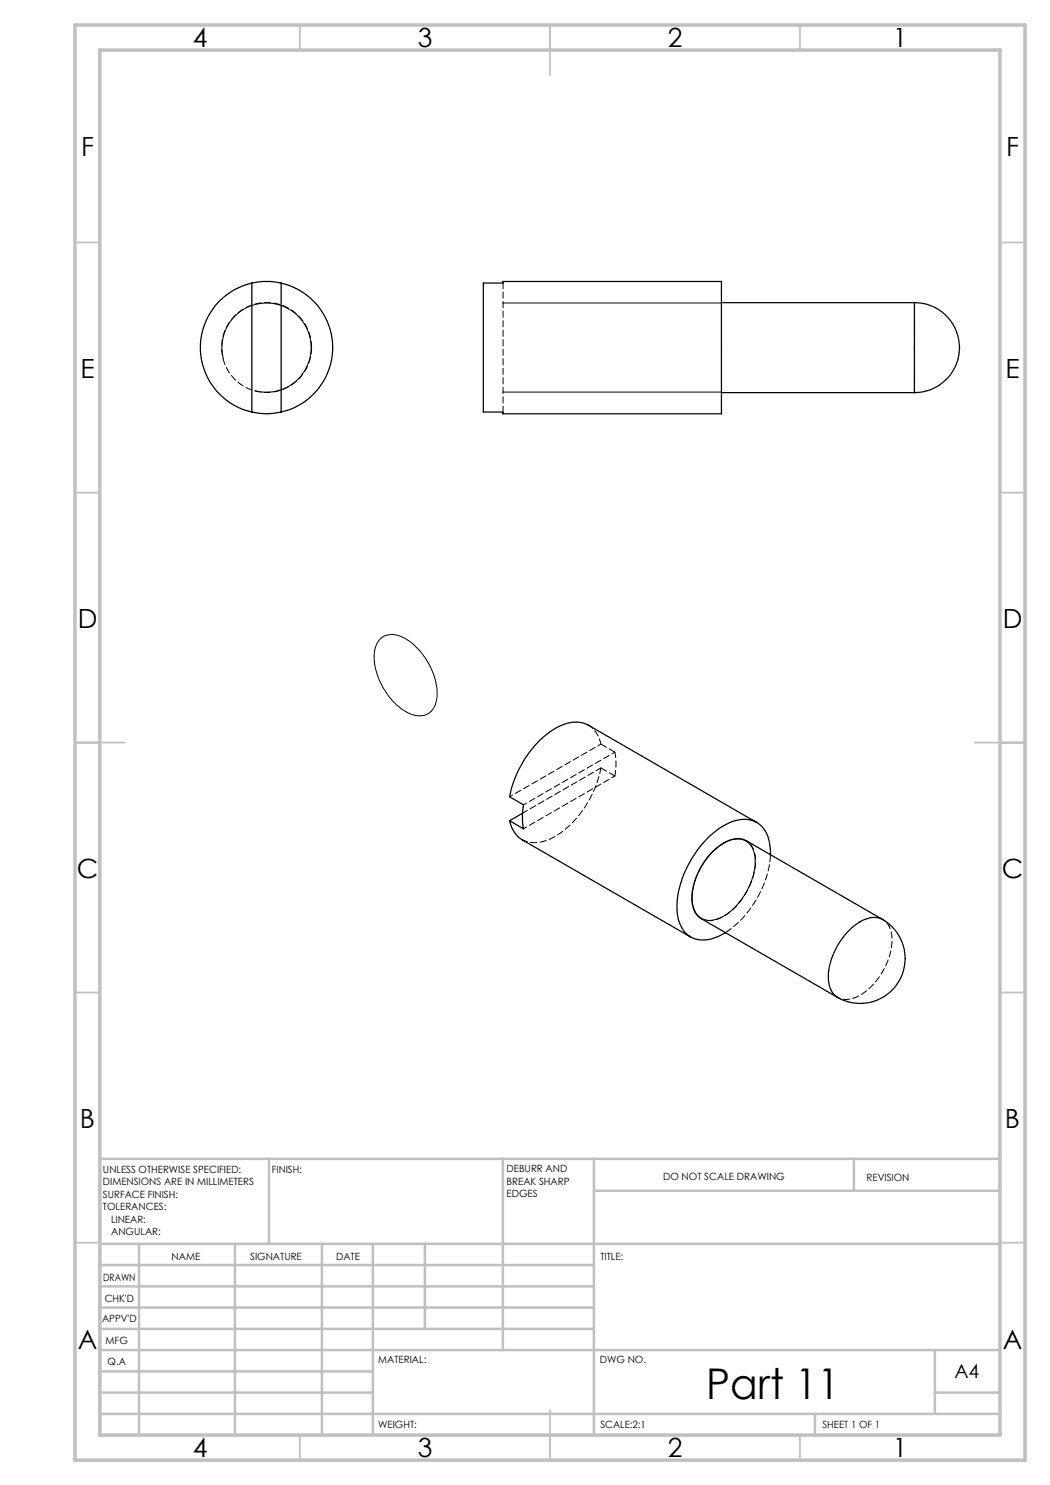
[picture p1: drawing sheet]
<svg xmlns="http://www.w3.org/2000/svg" width="210mm" height="297mm" viewBox="0 0 210 297" stroke-linecap="round" stroke-linejoin="round" font-family="sans-serif">
<path d="M44.7 71.8a8.9 8.9 0 0 1 7.8-11.2 8.9 8.9 0 0 1 9.7 9.7 8.9 8.9 0 0 1-11.2 7.8M100.6 78.4h43.7M100.6 60.6h43.7M76 127.8a4 4 0 0 1 5.1 0 13.6 13.6 0 0 1 6.3 11.9 3.6 3.6 0 0 1-5.7 2.9 13.3 13.3 0 0 1-6.8-12.5l.1-.3a4 4 0 0 1 1-2zM142.4 170.5a7 7 0 0 1 6-2.6 3.9 3.9 0 0 1 2.6 4 13.8 13.8 0 0 1-6.9 11.6 3.8 3.8 0 0 1-4.7-.6 7.6 7.6 0 0 1-.3-7.1l1.3-2.6z" fill="none" stroke="#000" stroke-width=".2"/>
<g fill="none" stroke="#c0c0c0" stroke-width=".35">
<path d="M60 5v5M110 5v10M160 5v5M15 48.5h5M200 48.5h5M15 98.5h5M200 98.5h5M15 148.5h10M195 148.5h10M15 198.5h5M200 198.5h5M15 248.5h5"/>
<path d="M200 248.5h5M60 287v5M110 282v10M160 287v5"/>
</g>
<g fill="none" stroke="#c0c0c0" stroke-width=".5">
<path d="M53.8 231.8v17M100.6 231.8v38.2M118.8 231.8v55.2M118.8 238.2h81.2M170.8 231.8v6.4M200 231.8h-180v55.2M20 248.8h180M20 257.3h98.8M20 253h98.8M27.8 248.8v38.2M47 248.8v38.2M64.4 248.8v38.2"/>
<path d="M74.6 248.8v38.2M85 248.8v17M20 265.8h98.8M20 261.5h98.8M20 278.5h54.6M20 274.3h54.6M20 270h180M187 278.5h13M187 270v12.8M20 282.8h180M163 282.8v4.2"/>
</g>
<path d="M15 5h190v287h-190zM20 10h180v277h-180z" fill="none" stroke="#c0c0c0" stroke-width=".7"/>
<g fill="none" stroke="#000" stroke-width=".25">
<path d="M50.4 56.6a13.2 13.2 0 0 0-10.3 12.9 13.2 13.2 0 0 0 10.3 12.9M50.4 56.6a13.7 13.7 0 0 1 5.8 0M50.4 56.6v25.8M56.2 56.6a13.2 13.2 0 0 1 10.3 12.9 13.2 13.2 0 0 1-10.3 12.9M56.2 56.6v25.8M96.7 56.6h3.9v-.3h43.7v26.5h-43.7v-.4h-3.9zM144.3 78.5h38.6M144.3 60.5h38.6M182.9 60.5a9 9 0 0 1 9 9 9 9 0 0 1-9 9M182.9 60.5v18M50.4 82.4a12.3 12.3 0 0 0 5.8 0M101.9 164.1l2.8 1.7a13.7 13.7 0 0 1 0-4.8l-2.8-1.7a20.9 20.9 0 0 1 9.5-13.8 6.5 6.5 0 0 1 6.3-.5l33.6 19.5"/>
<path d="M101.9 164.1a5.7 5.7 0 0 0 2.5 3.9l33.7 19.4M104.5 162.7l-2.6 1.4M154.1 171a7 7 0 0 0-2.6-6.4 6.4 6.4 0 0 0-6.8 .5 20.6 20.6 0 0 0-9.3 16.6 6 6 0 0 0 3.6 6.1 7.5 7.5 0 0 0 6.1-1.3M176.5 183.9a9 9 0 0 1 3.3 12.3 9 9 0 0 1-12.3 3.3M176.5 183.9l-27.3-15.8a4.9 4.9 0 0 0-5 .8 13.9 13.9 0 0 0-5.8 11.5 4 4 0 0 0 1.8 3.3l27.3 15.8M176.5 183.9a4.7 4.7 0 0 0-5.1 .8 14 14 0 0 0-5.7 11.4 4.1 4.1 0 0 0 1.8 3.4"/>
</g>
<path d="M62.3 69.5a9 9 0 0 0-13.2-7.9 9 9 0 0 0-.7 15.4 9 9 0 0 0 13.9-6.7v-.8M120.2 148.8l2.8 1.6M123 155.2l-2.8-1.6" fill="none" stroke="#000" stroke-width=".2" stroke-dasharray="1.3 .6"/>
<path d="M100.6 82.4v-25.8M120.2 153.6a20.9 20.9 0 0 1-9.5 13.9 6.5 6.5 0 0 1-6.3 .4M123 150.4a12.4 12.4 0 0 1 0 4.8" fill="none" stroke="#000" stroke-width=".2" stroke-dasharray="1.3 .6" stroke-dashoffset=".1"/>
<path d="M182.9 60.5v18M117.7 145a5.6 5.6 0 0 1 2.5 3.8M104.5 162.6l15.7-9" fill="none" stroke="#000" stroke-width=".2" stroke-dasharray="1.3 .6" stroke-dashoffset=".2"/>
<path d="M149.3 168.1a4.5 4.5 0 0 1 1.8 4.3 13.8 13.8 0 0 1-7.2 11.3 4 4 0 0 1-3.6 0M176.5 183.9a4.5 4.5 0 0 1 1.9 4.3 13.8 13.8 0 0 1-7.2 11.2 4 4 0 0 1-3.7 .1" fill="none" stroke="#000" stroke-width=".2" stroke-dasharray="1.3 .6" stroke-dashoffset=".7"/>
<path d="M154.1 170.9a20.9 20.9 0 0 1-9 15.6" fill="none" stroke="#000" stroke-width=".2" stroke-dasharray="1.3 .6" stroke-dashoffset="-.1"/>
<path d="M101.9 159.3l18.3-10.5M104.7 161l18.3-10.6M104.7 165.7l18.3-10.5" fill="none" stroke="#000" stroke-width=".2" stroke-dasharray="1.3 .6" stroke-dashoffset=".6"/>
<text font-size="8.5" x="141.2" y="279.7">Part 11</text>
<g font-size="5.3">
<text x="38.5" y="9.5">4</text>
<text x="83.5" y="9.5">3</text>
<text x="133.6" y="9.5">2</text>
<text x="178.6" y="9.5">1</text>
<text x="16.2" y="31.3">F</text>
<text x="201.2" y="31.3">F</text>
<text x="16.1" y="75.5">E</text>
<text x="201.1" y="75.5">E</text>
<text x="15.5" y="125.5">D</text>
<text x="200.5" y="125.5">D</text>
<text x="15.4" y="175.5">C</text>
<text x="200.4" y="175.5">C</text>
<text x="16" y="225.5">B</text>
<text x="201" y="225.5">B</text>
<text x="15.5" y="269.8">A</text>
<text x="200.5" y="269.8">A</text>
<text x="38.5" y="291.5">4</text>
<text x="83.5" y="291.5">3</text>
<text x="133.6" y="291.5">2</text>
<text x="178.6" y="291.5">1</text>
</g>
<text font-size="3.9" x="190.9" y="275.5">A4</text>
<g font-size="2">
<text x="20.6" y="234.6">UNLESS OTHERWISE SPECIFIED:</text>
<text x="20.6" y="237.1">DIMENSIONS ARE IN MILLIMETERS</text>
<text x="20.6" y="239.6">SURFACE FINISH:</text>
<text x="54.4" y="234.6">FINISH:</text>
<text x="101.3" y="234.5">DEBURR AND</text>
<text x="101.3" y="237">BREAK SHARP</text>
<text x="101.3" y="239.5">EDGES</text>
<text x="132.6" y="236">DO NOT SCALE DRAWING</text>
<text x="173.3" y="236.2">REVISION</text>
<text x="20.6" y="242.1">TOLERANCES:</text>
<text x="22.2" y="244.6">LINEAR:</text>
<text x="22.2" y="247.1">ANGULAR:</text>
<text x="34.3" y="252">NAME</text>
<text x="50" y="251.9">SIGNATURE</text>
<text x="67.2" y="251.9">DATE</text>
<text x="120.1" y="251.9">TITLE:</text>
<text x="20.6" y="256.1">DRAWN</text>
<text x="20.9" y="260.3">CHK'D</text>
<text x="20.4" y="264.4">APPV'D</text>
<text x="21.1" y="268.8">MFG</text>
<text x="21.5" y="273">Q.A</text>
<text x="75.6" y="272.5">MATERIAL:</text>
<text x="120" y="272.5">DWG NO.</text>
<text x="75.6" y="285.5">WEIGHT:</text>
<text x="120.1" y="285.6">SCALE:2:1</text>
<text x="164.5" y="285.6">SHEET 1 OF 1</text>
</g>
</svg>
